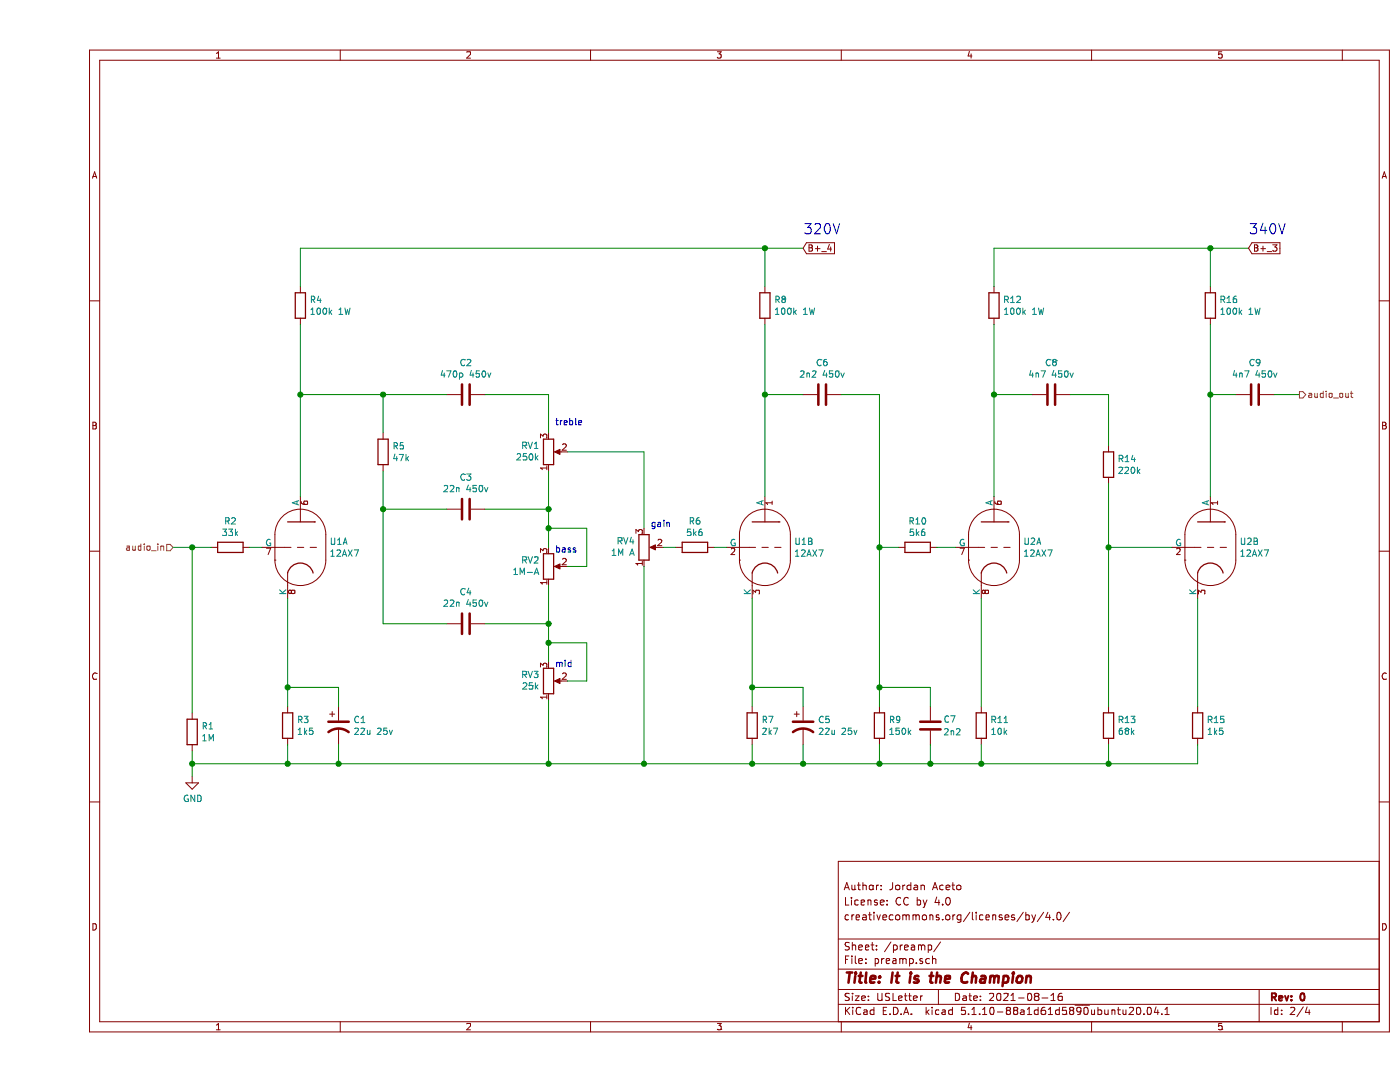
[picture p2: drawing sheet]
EESchema Schematic File Version 4
EELAYER 30 0
EELAYER END
$Descr USLetter 11000 8500
encoding utf-8
Sheet 2 4
Title "It is the Champion"
Date "2021-08-16"
Rev "0"
Comp ""
Comment1 "creativecommons.org/licenses/by/4.0/"
Comment2 "License: CC by 4.0"
Comment3 "Author: Jordan Aceto"
Comment4 ""
$EndDescr
Wire Wire Line
	2050 2550 2050 3100
$Comp
L Device:R R3
U 1 1
P 1950 5700
F 0 "R3" H 2020 5746 50  0000 L CNN
F 1 "1k5" H 2020 5655 50  0000 L CNN
F 2 "" V 1880 5700 50  0001 C CNN
F 3 "~" H 1950 5700 50  0001 C CNN
	1    1950 5700
	1    0    0    -1  
$EndComp
$Comp
L Device:CP1 C1
U 1 1
P 2350 5700
F 0 "C1" H 2465 5746 50  0000 L CNN
F 1 "22u 25v" H 2465 5655 50  0000 L CNN
F 2 "" H 2350 5700 50  0001 C CNN
F 3 "~" H 2350 5700 50  0001 C CNN
	1    2350 5700
	1    0    0    -1  
$EndComp
Wire Wire Line
	2350 5550 2350 5400
Wire Wire Line
	2350 5400 1950 5400
Wire Wire Line
	1950 5400 1950 5550
Wire Wire Line
	1950 5400 1950 4700
Connection ~ 1950 5400
Wire Wire Line
	1950 5850 1950 6000
Wire Wire Line
	1950 6000 2350 6000
Wire Wire Line
	2350 6000 2350 5850
$Comp
L power:GND #PWR01
U 1 1
P 1200 6100
F 0 "#PWR01" H 1200 5850 50  0001 C CNN
F 1 "GND" H 1205 5927 50  0000 C CNN
F 2 "" H 1200 6100 50  0001 C CNN
F 3 "" H 1200 6100 50  0001 C CNN
	1    1200 6100
	1    0    0    -1  
$EndComp
Wire Wire Line
	1200 6100 1200 6000
$Comp
L Device:R R2
U 1 1
P 1500 4300
F 0 "R2" V 1293 4300 50  0000 C CNN
F 1 "33k" V 1384 4300 50  0000 C CNN
F 2 "" V 1430 4300 50  0001 C CNN
F 3 "~" H 1500 4300 50  0001 C CNN
	1    1500 4300
	0    1    1    0   
$EndComp
$Comp
L Device:R R1
U 1 1
P 1200 5750
F 0 "R1" H 1270 5796 50  0000 L CNN
F 1 "1M" H 1270 5705 50  0000 L CNN
F 2 "" V 1130 5750 50  0001 C CNN
F 3 "~" H 1200 5750 50  0001 C CNN
	1    1200 5750
	1    0    0    -1  
$EndComp
Wire Wire Line
	1200 5600 1200 4300
Wire Wire Line
	1200 4300 1350 4300
Text HLabel 1050 4300 0    50   Input ~ 0
audio_in
Wire Wire Line
	1050 4300 1200 4300
Connection ~ 1200 4300
$Comp
L Device:C C2
U 1 1
P 3350 3100
F 0 "C2" V 3098 3100 50  0000 C CNN
F 1 "470p 450v" V 3189 3100 50  0000 C CNN
F 2 "" H 3388 2950 50  0001 C CNN
F 3 "~" H 3350 3100 50  0001 C CNN
	1    3350 3100
	0    1    1    0   
$EndComp
$Comp
L Device:C C3
U 1 1
P 3350 4000
F 0 "C3" V 3098 4000 50  0000 C CNN
F 1 "22n 450v" V 3189 4000 50  0000 C CNN
F 2 "" H 3388 3850 50  0001 C CNN
F 3 "~" H 3350 4000 50  0001 C CNN
	1    3350 4000
	0    1    1    0   
$EndComp
$Comp
L Device:C C4
U 1 1
P 3350 4900
F 0 "C4" V 3098 4900 50  0000 C CNN
F 1 "22n 450v" V 3189 4900 50  0000 C CNN
F 2 "" H 3388 4750 50  0001 C CNN
F 3 "~" H 3350 4900 50  0001 C CNN
	1    3350 4900
	0    1    1    0   
$EndComp
$Comp
L Device:R R5
U 1 1
P 2700 3550
F 0 "R5" H 2770 3596 50  0000 L CNN
F 1 "47k" H 2770 3505 50  0000 L CNN
F 2 "" V 2630 3550 50  0001 C CNN
F 3 "~" H 2700 3550 50  0001 C CNN
	1    2700 3550
	1    0    0    -1  
$EndComp
$Comp
L Device:R_POT RV1
U 1 1
P 4000 3550
F 0 "RV1" H 3930 3504 50  0000 R CNN
F 1 "250k" H 3930 3595 50  0000 R CNN
F 2 "" H 4000 3550 50  0001 C CNN
F 3 "~" H 4000 3550 50  0001 C CNN
	1    4000 3550
	1    0    0    1   
$EndComp
$Comp
L Device:R_POT RV2
U 1 1
P 4000 4450
F 0 "RV2" H 3930 4404 50  0000 R CNN
F 1 "1M-A" H 3930 4495 50  0000 R CNN
F 2 "" H 4000 4450 50  0001 C CNN
F 3 "~" H 4000 4450 50  0001 C CNN
	1    4000 4450
	1    0    0    1   
$EndComp
$Comp
L Device:R_POT RV3
U 1 1
P 4000 5350
F 0 "RV3" H 3930 5304 50  0000 R CNN
F 1 "25k" H 3930 5395 50  0000 R CNN
F 2 "" H 4000 5350 50  0001 C CNN
F 3 "~" H 4000 5350 50  0001 C CNN
	1    4000 5350
	1    0    0    1   
$EndComp
$Comp
L Device:R_POT RV4
U 1 1
P 4750 4300
F 0 "RV4" H 4680 4254 50  0000 R CNN
F 1 "1M A" H 4680 4345 50  0000 R CNN
F 2 "" H 4750 4300 50  0001 C CNN
F 3 "~" H 4750 4300 50  0001 C CNN
	1    4750 4300
	1    0    0    1   
$EndComp
Wire Wire Line
	4000 3400 4000 3100
Wire Wire Line
	4000 3100 3500 3100
Wire Wire Line
	3200 3100 2700 3100
Wire Wire Line
	2700 3100 2700 3400
Wire Wire Line
	3200 4000 2700 4000
Wire Wire Line
	2700 4000 2700 3700
Wire Wire Line
	3500 4000 4000 4000
Wire Wire Line
	4000 4000 4000 3700
Wire Wire Line
	4000 4300 4000 4150
Connection ~ 4000 4000
Wire Wire Line
	4150 4450 4300 4450
Wire Wire Line
	4300 4450 4300 4150
Wire Wire Line
	4300 4150 4000 4150
Connection ~ 4000 4150
Wire Wire Line
	4000 4150 4000 4000
Wire Wire Line
	2700 4000 2700 4900
Wire Wire Line
	2700 4900 3200 4900
Connection ~ 2700 4000
Wire Wire Line
	4000 5200 4000 5050
Wire Wire Line
	4150 5350 4300 5350
Wire Wire Line
	4300 5350 4300 5050
Wire Wire Line
	4300 5050 4000 5050
Connection ~ 4000 5050
Wire Wire Line
	4000 5050 4000 4900
Wire Wire Line
	3500 4900 4000 4900
Connection ~ 4000 4900
Wire Wire Line
	4000 4900 4000 4600
Wire Wire Line
	2700 3100 2050 3100
Connection ~ 2700 3100
Connection ~ 2050 3100
Wire Wire Line
	4750 4150 4750 3550
Wire Wire Line
	4750 3550 4150 3550
Wire Wire Line
	7500 2550 7500 3100
$Comp
L Device:C C6
U 1 1
P 6150 3100
F 0 "C6" V 5898 3100 50  0000 C CNN
F 1 "2n2 450v" V 5989 3100 50  0000 C CNN
F 2 "" H 6188 2950 50  0001 C CNN
F 3 "~" H 6150 3100 50  0001 C CNN
	1    6150 3100
	0    1    1    0   
$EndComp
Wire Wire Line
	6000 3100 5700 3100
Connection ~ 5700 3100
Wire Wire Line
	5700 3100 5700 3900
$Comp
L Device:R R7
U 1 1
P 5600 5700
F 0 "R7" H 5670 5746 50  0000 L CNN
F 1 "2k7" H 5670 5655 50  0000 L CNN
F 2 "" V 5530 5700 50  0001 C CNN
F 3 "~" H 5600 5700 50  0001 C CNN
	1    5600 5700
	1    0    0    -1  
$EndComp
$Comp
L Device:R R11
U 1 1
P 7400 5700
F 0 "R11" H 7470 5746 50  0000 L CNN
F 1 "10k" H 7470 5655 50  0000 L CNN
F 2 "" V 7330 5700 50  0001 C CNN
F 3 "~" H 7400 5700 50  0001 C CNN
	1    7400 5700
	1    0    0    -1  
$EndComp
Wire Wire Line
	7400 4700 7400 5550
$Comp
L Device:R R9
U 1 1
P 6600 5700
F 0 "R9" H 6670 5746 50  0000 L CNN
F 1 "150k" H 6670 5655 50  0000 L CNN
F 2 "" V 6530 5700 50  0001 C CNN
F 3 "~" H 6600 5700 50  0001 C CNN
	1    6600 5700
	1    0    0    -1  
$EndComp
Wire Wire Line
	1200 5900 1200 6000
Wire Wire Line
	1200 6000 1950 6000
Connection ~ 1950 6000
Wire Wire Line
	2350 6000 4000 6000
Wire Wire Line
	5600 6000 5600 5850
Connection ~ 2350 6000
Wire Wire Line
	5600 6000 6000 6000
Wire Wire Line
	7400 6000 7400 5850
Connection ~ 5600 6000
Wire Wire Line
	6600 5850 6600 6000
Connection ~ 6600 6000
Wire Wire Line
	6600 6000 7000 6000
Wire Wire Line
	6600 5550 6600 5400
Wire Wire Line
	6600 3100 6300 3100
Connection ~ 1200 6000
Wire Wire Line
	4000 5500 4000 6000
Connection ~ 4000 6000
Wire Wire Line
	4000 6000 4750 6000
Wire Wire Line
	4750 4450 4750 6000
Connection ~ 4750 6000
Wire Wire Line
	4750 6000 5600 6000
$Comp
L Device:R R6
U 1 1
P 5150 4300
F 0 "R6" V 4943 4300 50  0000 C CNN
F 1 "5k6" V 5034 4300 50  0000 C CNN
F 2 "" V 5080 4300 50  0001 C CNN
F 3 "~" H 5150 4300 50  0001 C CNN
	1    5150 4300
	0    1    1    0   
$EndComp
Wire Wire Line
	5400 4300 5300 4300
Wire Wire Line
	5000 4300 4900 4300
$Comp
L Device:R R10
U 1 1
P 6900 4300
F 0 "R10" V 6693 4300 50  0000 C CNN
F 1 "5k6" V 6784 4300 50  0000 C CNN
F 2 "" V 6830 4300 50  0001 C CNN
F 3 "~" H 6900 4300 50  0001 C CNN
	1    6900 4300
	0    1    1    0   
$EndComp
Wire Wire Line
	7050 4300 7200 4300
Wire Wire Line
	6750 4300 6600 4300
Connection ~ 6600 4300
Wire Wire Line
	6600 4300 6600 3100
$Comp
L Device:C C8
U 1 1
P 7950 3100
F 0 "C8" V 7698 3100 50  0000 C CNN
F 1 "4n7 450v" V 7789 3100 50  0000 C CNN
F 2 "" H 7988 2950 50  0001 C CNN
F 3 "~" H 7950 3100 50  0001 C CNN
	1    7950 3100
	0    1    1    0   
$EndComp
Wire Wire Line
	7800 3100 7500 3100
Connection ~ 7500 3100
Wire Wire Line
	7500 3100 7500 3900
Text Notes 4800 4150 0    50   ~ 0
gain
Text Notes 4050 3350 0    50   ~ 0
treble
Text Notes 4050 4350 0    50   ~ 0
bass
Text Notes 4050 5250 0    50   ~ 0
mid
Wire Wire Line
	5700 1950 2050 1950
Wire Wire Line
	2050 1950 2050 2250
Wire Wire Line
	9200 1950 7500 1950
Wire Wire Line
	7500 1950 7500 2250
Text GLabel 6000 1950 2    50   Input ~ 0
B+_4
Wire Wire Line
	6000 1950 5700 1950
Wire Wire Line
	5700 1950 5700 2250
Wire Wire Line
	5700 2550 5700 3100
$Comp
L Device:CP1 C5
U 1 1
P 6000 5700
F 0 "C5" H 6115 5746 50  0000 L CNN
F 1 "22u 25v" H 6115 5655 50  0000 L CNN
F 2 "" H 6000 5700 50  0001 C CNN
F 3 "~" H 6000 5700 50  0001 C CNN
	1    6000 5700
	1    0    0    -1  
$EndComp
Wire Wire Line
	5600 4700 5600 5400
Wire Wire Line
	6000 5850 6000 6000
Connection ~ 6000 6000
Wire Wire Line
	6000 6000 6600 6000
Wire Wire Line
	6000 5550 6000 5400
Wire Wire Line
	6000 5400 5600 5400
Connection ~ 5600 5400
Wire Wire Line
	5600 5400 5600 5550
Wire Wire Line
	1650 4300 1750 4300
Wire Wire Line
	2050 3100 2050 3900
$Comp
L Device:R R13
U 1 1
P 8400 5700
F 0 "R13" H 8470 5746 50  0000 L CNN
F 1 "68k" H 8470 5655 50  0000 L CNN
F 2 "" V 8330 5700 50  0001 C CNN
F 3 "~" H 8400 5700 50  0001 C CNN
	1    8400 5700
	1    0    0    -1  
$EndComp
Wire Wire Line
	8400 6000 8400 5850
Connection ~ 7400 6000
Wire Wire Line
	8400 5550 8400 4300
Text HLabel 9900 3100 2    50   Output ~ 0
audio_out
Wire Wire Line
	9900 3100 9700 3100
$Comp
L Device:R R15
U 1 1
P 9100 5700
F 0 "R15" H 9170 5746 50  0000 L CNN
F 1 "1k5" H 9170 5655 50  0000 L CNN
F 2 "" V 9030 5700 50  0001 C CNN
F 3 "~" H 9100 5700 50  0001 C CNN
	1    9100 5700
	1    0    0    -1  
$EndComp
Wire Wire Line
	9100 6000 9100 5850
Wire Wire Line
	9100 5550 9100 4700
$Comp
L Device:C C9
U 1 1
P 9550 3100
F 0 "C9" V 9298 3100 50  0000 C CNN
F 1 "4n7 450v" V 9389 3100 50  0000 C CNN
F 2 "" H 9588 2950 50  0001 C CNN
F 3 "~" H 9550 3100 50  0001 C CNN
	1    9550 3100
	0    1    1    0   
$EndComp
Text GLabel 9500 1950 2    50   Input ~ 0
B+_3
Wire Wire Line
	9500 1950 9200 1950
Wire Wire Line
	9200 1950 9200 2250
Wire Wire Line
	9200 3900 9200 3100
Wire Wire Line
	9400 3100 9200 3100
Connection ~ 9200 3100
Wire Wire Line
	9200 3100 9200 2550
Wire Wire Line
	7400 6000 8400 6000
Wire Wire Line
	8400 4300 8900 4300
Connection ~ 8400 6000
Wire Wire Line
	8400 6000 9100 6000
$Comp
L Device:R R14
U 1 1
P 8400 3650
F 0 "R14" H 8470 3696 50  0000 L CNN
F 1 "220k" H 8470 3605 50  0000 L CNN
F 2 "" V 8330 3650 50  0001 C CNN
F 3 "~" H 8400 3650 50  0001 C CNN
	1    8400 3650
	1    0    0    -1  
$EndComp
Wire Wire Line
	8400 3800 8400 4300
Connection ~ 8400 4300
Wire Wire Line
	8400 3500 8400 3100
Wire Wire Line
	8100 3100 8400 3100
$Comp
L Device:R R16
U 1 1
P 9200 2400
F 0 "R16" H 9270 2446 50  0000 L CNN
F 1 "100k 1W" H 9270 2355 50  0000 L CNN
F 2 "" V 9130 2400 50  0001 C CNN
F 3 "~" H 9200 2400 50  0001 C CNN
	1    9200 2400
	1    0    0    -1  
$EndComp
$Comp
L Device:R R12
U 1 1
P 7500 2400
F 0 "R12" H 7570 2446 50  0000 L CNN
F 1 "100k 1W" H 7570 2355 50  0000 L CNN
F 2 "" V 7430 2400 50  0001 C CNN
F 3 "~" H 7500 2400 50  0001 C CNN
	1    7500 2400
	1    0    0    -1  
$EndComp
$Comp
L Device:R R8
U 1 1
P 5700 2400
F 0 "R8" H 5770 2446 50  0000 L CNN
F 1 "100k 1W" H 5770 2355 50  0000 L CNN
F 2 "" V 5630 2400 50  0001 C CNN
F 3 "~" H 5700 2400 50  0001 C CNN
	1    5700 2400
	1    0    0    -1  
$EndComp
Connection ~ 5700 1950
Connection ~ 9200 1950
Text Notes 9500 1850 0    79   ~ 0
340V
Text Notes 6000 1850 0    79   ~ 0
320V
$Comp
L custom_parts:12AX7 U1
U 1 1
P 2050 4300
F 0 "U1" H 2278 4346 50  0000 L CNN
F 1 "12AX7" H 2278 4255 50  0000 L CNN
F 2 "Valve:Valve_Noval_P" H 2320 3900 50  0001 C CNN
F 3 "http://www.r-type.org/pdfs/ecc81.pdf" H 2050 4300 50  0001 C CNN
	1    2050 4300
	1    0    0    -1  
$EndComp
$Comp
L custom_parts:12AX7 U1
U 2 1
P 5700 4300
F 0 "U1" H 5928 4346 50  0000 L CNN
F 1 "12AX7" H 5928 4255 50  0000 L CNN
F 2 "Valve:Valve_Noval_P" H 5970 3900 50  0001 C CNN
F 3 "http://www.r-type.org/pdfs/ecc81.pdf" H 5700 4300 50  0001 C CNN
	2    5700 4300
	1    0    0    -1  
$EndComp
$Comp
L custom_parts:12AX7 U2
U 1 1
P 7500 4300
F 0 "U2" H 7728 4346 50  0000 L CNN
F 1 "12AX7" H 7728 4255 50  0000 L CNN
F 2 "Valve:Valve_Noval_P" H 7770 3900 50  0001 C CNN
F 3 "http://www.r-type.org/pdfs/ecc81.pdf" H 7500 4300 50  0001 C CNN
	1    7500 4300
	1    0    0    -1  
$EndComp
$Comp
L custom_parts:12AX7 U2
U 2 1
P 9200 4300
F 0 "U2" H 9428 4346 50  0000 L CNN
F 1 "12AX7" H 9428 4255 50  0000 L CNN
F 2 "Valve:Valve_Noval_P" H 9470 3900 50  0001 C CNN
F 3 "http://www.r-type.org/pdfs/ecc81.pdf" H 9200 4300 50  0001 C CNN
	2    9200 4300
	1    0    0    -1  
$EndComp
$Comp
L Device:C C7
U 1 1
P 7000 5700
F 0 "C7" H 7100 5750 50  0000 L CNN
F 1 "2n2" H 7100 5650 50  0000 L CNN
F 2 "" H 7038 5550 50  0001 C CNN
F 3 "~" H 7000 5700 50  0001 C CNN
	1    7000 5700
	1    0    0    -1  
$EndComp
Wire Wire Line
	7000 5550 7000 5400
Wire Wire Line
	7000 5400 6600 5400
Connection ~ 6600 5400
Wire Wire Line
	6600 5400 6600 4300
Wire Wire Line
	7000 5850 7000 6000
Connection ~ 7000 6000
Wire Wire Line
	7000 6000 7400 6000
$Comp
L Device:R R4
U 1 1
P 2050 2400
F 0 "R4" H 2120 2446 50  0000 L CNN
F 1 "100k 1W" H 2120 2355 50  0000 L CNN
F 2 "" V 1980 2400 50  0001 C CNN
F 3 "~" H 2050 2400 50  0001 C CNN
	1    2050 2400
	1    0    0    -1  
$EndComp
$EndSCHEMATC
